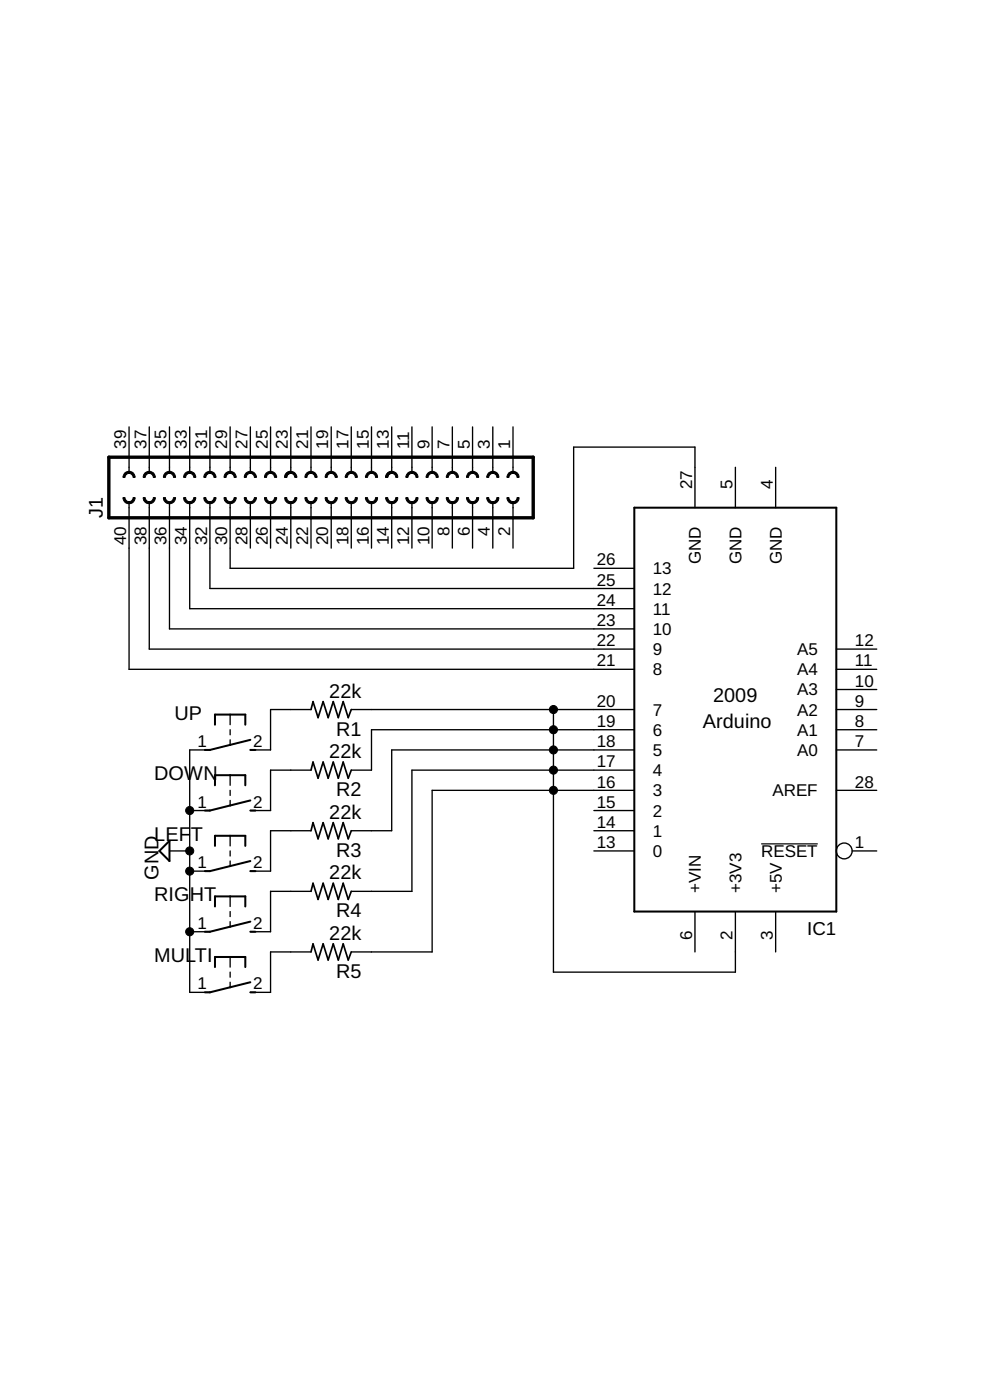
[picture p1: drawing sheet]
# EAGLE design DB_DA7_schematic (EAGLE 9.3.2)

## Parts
DOWN  31-XX  [B3F-31XX]
IC1  ARDUINO2009_10  [ARDUINO2009]
J1  SOCKET-40V  [S40V]
LEFT  31-XX  [B3F-31XX]
MULTI  31-XX  [B3F-31XX]
R1  22k  R-US_0204/7  [0204/7]
R2  22k  R-US_0204/7  [0204/7]
R3  22k  R-US_0204/7  [0204/7]
R4  22k  R-US_0204/7  [0204/7]
R5  22k  R-US_0204/7  [0204/7]
RIGHT  31-XX  [B3F-31XX]
UP  31-XX  [B3F-31XX]

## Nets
GND: DOWN.1(P) LEFT.1(P) MULTI.1(P) RIGHT.1(P) UP.1(P)
N$1: IC1.21 J1.40
N$2: IC1.22 J1.38
N$3: IC1.23 J1.36
N$4: IC1.24 J1.34
N$5: IC1.25 J1.32
N$6: IC1.27(GND) J1.30
N$7: R1.2 UP.2(S)
N$8: DOWN.2(S) R2.2
N$9: LEFT.2(S) R3.2
N$10: R4.2 RIGHT.2(S)
N$11: MULTI.2(S) R5.2
N$16: IC1.2(+3V3) IC1.16 IC1.17 IC1.18 IC1.19 IC1.20 R1.1 R2.1 R3.1 R4.1 R5.1
Unconnected: IC1.1(!RESET) IC1.6(+VIN) IC1.7(A0) IC1.8(A1) IC1.9(A2) IC1.10(A3) IC1.11(A4) IC1.12(A5) IC1.13 IC1.14 IC1.15 IC1.26 IC1.28(AREF) J1.1 J1.2 J1.3 J1.4 J1.5 J1.6 J1.7 J1.8 J1.9 J1.10 J1.11 J1.12 J1.13 J1.14 J1.15 J1.16 J1.17 J1.18 J1.19 J1.20 J1.21 J1.22 J1.23 J1.24 J1.25 J1.26 J1.27 J1.28 J1.29 J1.31 J1.33 J1.35 J1.37 J1.39

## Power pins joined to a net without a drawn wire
+5V: IC1.3(+5V)
GND: IC1.4(GND) IC1.5(GND)
